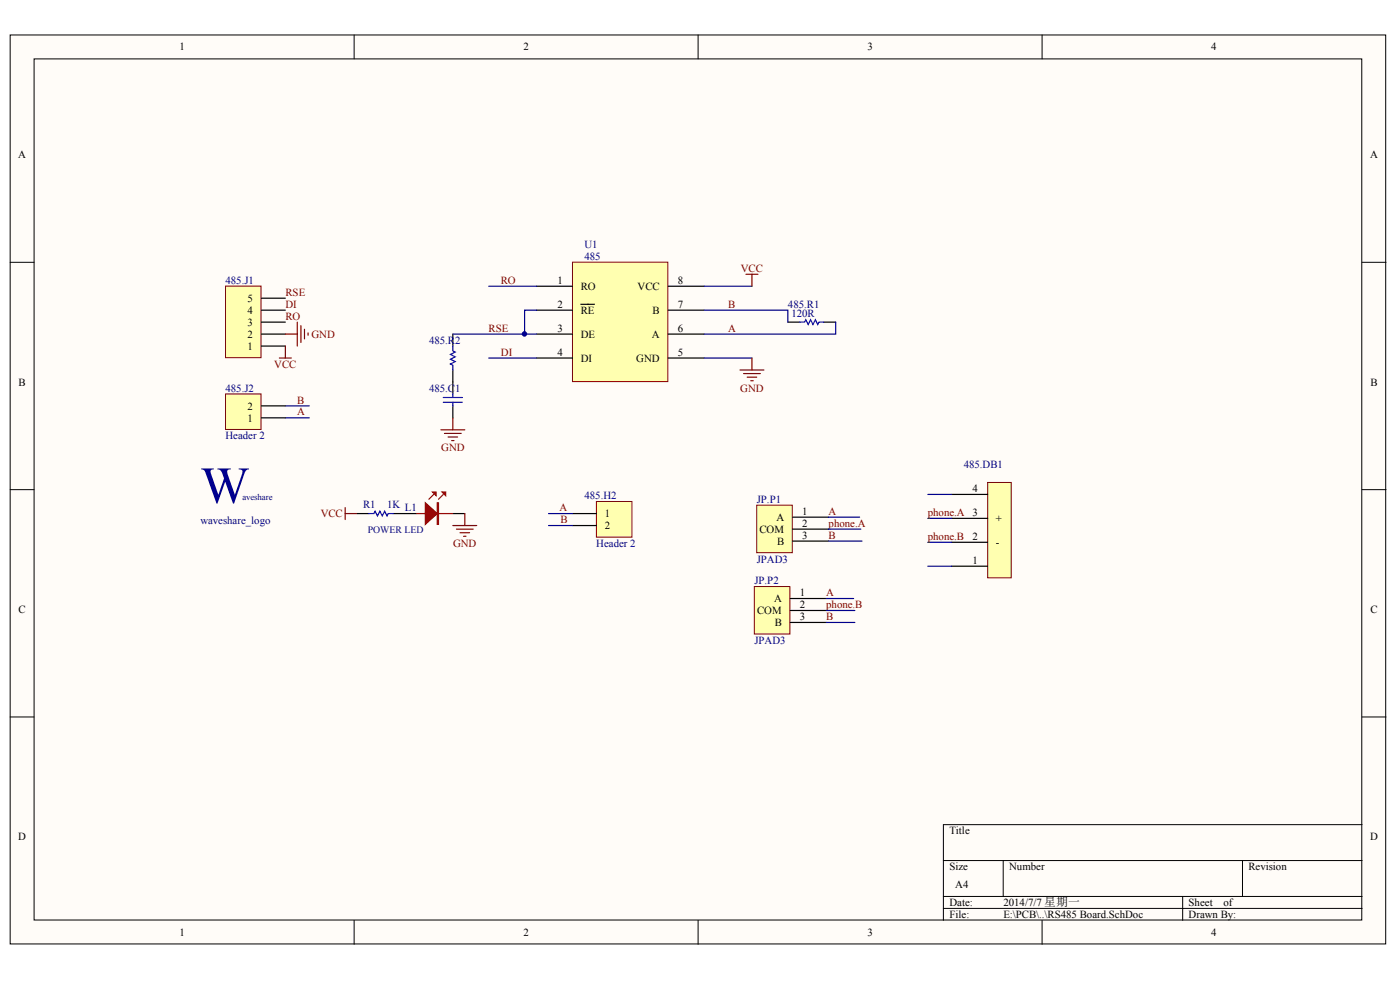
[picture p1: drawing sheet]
<svg xmlns="http://www.w3.org/2000/svg" width="291mm" height="204mm" viewBox="0 0 291 204" stroke-linecap="round" stroke-linejoin="round" font-family="sans-serif">
<g fill="#fffcf8" stroke="#000" stroke-width=".21">
<path d="M2.1 7.3h286v188.9h-286z"/>
<path d="M7.1 12.2h276v179h-276z"/>
</g>
<g fill="none" stroke="#000" stroke-width=".21">
<path d="M73.6 7.3v4.9M145.1 7.3v4.9M216.6 7.3v4.9M2.1 54.5h5M283.2 54.5h4.9M2.1 101.8h5M283.2 101.8h4.9M2.1 149h5M283.2 149h4.9M196.1 178.9h87.1M208.6 178.9v7.4M258.3 178.9v7.4"/>
<path d="M283.2 171.4h-87.1v19.9M73.6 191.3v5M145.1 191.3v5M196.1 186.3h87.1M196.1 188.8h87.1M216.6 191.3v5M245.9 186.3v5"/>
</g>
<path d="M119 54.5h19.8v24.8h-19.8z" fill="#ffffb0" stroke="#800000" stroke-width=".21"/>
<path d="M111.6 59.5h7.4M138.9 59.5h7.5M111.6 64.5h7.4M111.6 69.4h7.4M111.6 74.4h7.4M120.8 63.3h2.8M138.9 64.5h7.5M138.9 69.4h7.5M138.9 74.4h7.5" fill="none" stroke="#000" stroke-width=".25"/>
<path d="M46.9 59.5h7.4v14.8h-7.4z" fill="#ffffb0" stroke="#800000" stroke-width=".21"/>
<path d="M54.3 71.9h5M54.3 69.4h5M54.3 67h5M54.3 64.5h5M54.3 62h5M163.8 67h2.5M171.2 67h2.5" fill="none" stroke="#000" stroke-width=".25"/>
<path d="M166.3 67h1l.2-.5 .5 1 .5-1 .5 1 .5-1 .5 1 .2-.5h1" fill="none" stroke="#00f" stroke-width=".25"/>
<path d="M205.3 100.3h4.9v19.8h-4.9z" fill="#ffffb0" stroke="#800000" stroke-width=".21"/>
<path d="M94.1 69.4v2.5M94.1 76.9v5M94.1 84.4v2.5M197.9 117.7h7.4M197.9 112.7h7.4M197.9 107.7h7.4M197.9 102.8h7.4" fill="none" stroke="#000" stroke-width=".25"/>
<path d="M101.6 59.5h10M146.4 59.5h9.9M101.6 74.4h10M146.4 64.5h17.4v2.5M146.4 74.4h9.9M173.7 67v2.4h-27.3M59.3 84.4h5M59.3 86.9h5M192.9 102.8h5M192.9 107.7h5M192.9 112.7h5M192.9 117.7h5" fill="none" stroke="#000080" stroke-width=".25"/>
<g fill="none" stroke="#800000" stroke-width=".25">
<path d="M155.1 57h2.5M156.3 57v2.5M58.1 74.4h2.5M59.3 69.4h2.5M59.3 71.9v2.5M61.8 67v4.9M62.6 67.7v3.5M63.3 68.4v2M64 69.2v.5M153.8 76.9h5M154.6 77.7h3.5M155.3 78.4h2"/>
<path d="M156.1 79.1h.5M156.3 74.4v2.5M91.7 89.3h4.9M92.4 90.1h3.5M93.1 90.8h2M93.9 91.6h.5M94.1 86.9v2.4"/>
</g>
<path d="M94.1 71.9v1l.5 .3-1 .5 1 .5-1 .5 1 .5-1 .5 .5 .2v1M92.1 83.6h4M92.1 82.6h4M94.1 81.9v.7M94.1 83.6v.8" fill="none" stroke="#00f" stroke-width=".25"/>
<path d="M46.9 81.9h7.4v7.4h-7.4z" fill="#ffffb0" stroke="#800000" stroke-width=".21"/>
<path d="M54.3 86.9h5M54.3 84.4h5" fill="none" stroke="#000" stroke-width=".25"/>
<path d="M111.6 64.5h-2.5v4.9" fill="none" stroke="#000080" stroke-width=".25"/>
<circle cx="109" cy="69.4" r=".46" fill="#000080" stroke="#000080" stroke-width=".21"/>
<path d="M124 104.2h7.4v7.4h-7.4z" fill="#ffffb0" stroke="#800000" stroke-width=".21"/>
<path d="M74.2 106.7h2.5M81.7 106.7h5M94.1 106.7h2.5M119 106.7h5M119 109.2h5" fill="none" stroke="#000" stroke-width=".25"/>
<path d="M94.1 69.4h17.5M114 106.7h5M114 109.2h5" fill="none" stroke="#000080" stroke-width=".25"/>
<path d="M86.7 106.7h7.4M90.2 102.8l-1 1M92.1 102.8l-.9 1" fill="none" stroke="#bf0000" stroke-width=".25"/>
<g fill="#bf0000" stroke="#bf0000" stroke-width=".25">
<path d="M88.4 104.5l2.5 2.2-2.5 2.3z"/>
<path d="M91.9 102.3h.7v.7z"/>
<path d="M89.9 102.3h.8v.7z"/>
<path d="M90.9 104.5h.3v4.5h-.3z" fill-rule="evenodd"/>
</g>
<path d="M71.8 105.5v2.5M71.8 106.7h2.4M94.1 109.2h5M94.9 110h3.5M95.6 110.7h2M96.4 111.5h.5M96.6 106.7v2.5" fill="none" stroke="#800000" stroke-width=".25"/>
<path d="M76.7 106.7h1l.3-.4 .5 .9 .5-.9 .5 .9 .5-.9 .5 .9 .2-.5h1" fill="none" stroke="#00f" stroke-width=".25"/>
<path d="M157.3 105h7.4v9.9h-7.4z" fill="#ffffb0" stroke="#800000" stroke-width=".21"/>
<path d="M164.8 107.5h7.4M164.8 110h7.4M164.8 112.5h7.4" fill="none" stroke="#000" stroke-width=".25"/>
<path d="M156.8 121.9h7.4v9.9h-7.4z" fill="#ffffb0" stroke="#800000" stroke-width=".21"/>
<path d="M164.3 124.4h7.4M164.3 126.9h7.4M164.3 129.4h7.4" fill="none" stroke="#000" stroke-width=".25"/>
<path d="M172.2 112.5h7M172.2 110h6.8M172.2 107.5h6.5M171.7 124.4h5.8M171.7 129.4h6M171.7 126.9h6" fill="none" stroke="#000080" stroke-width=".25"/>
<text font-size="10.8" fill="#000080" x="41.7" y="104.5">W</text>
<g font-size="2.3">
<text x="37.3" y="10.5">1</text>
<text x="108.8" y="10.5">2</text>
<text x="180.4" y="10.5">3</text>
<text x="251.8" y="10.5">4</text>
<text x="3.8" y="32.9">A</text>
<text x="284.8" y="32.9">A</text>
<text x="115.9" y="59">1</text>
<text x="140.9" y="59">8</text>
<text x="51.5" y="65.2">4</text>
<text x="51.5" y="62.8">5</text>
<text x="115.9" y="64">2</text>
<text x="120.7" y="60.2">RO</text>
<text x="120.7" y="65.2">RE</text>
<text x="132.6" y="60.2">VCC</text>
<text x="135.7" y="65.2">B</text>
<text x="140.9" y="64">7</text>
<text x="51.5" y="70.2">2</text>
<text x="51.5" y="67.7">3</text>
<text x="115.9" y="69">3</text>
<text x="120.7" y="70.2">DE</text>
<text x="135.5" y="70.2">A</text>
<text x="140.9" y="69">6</text>
<text x="51.5" y="72.7">1</text>
<text x="115.9" y="74">4</text>
<text x="120.7" y="75.2">DI</text>
<text x="132.3" y="75.2">GND</text>
<text x="140.9" y="74">5</text>
<text x="3.9" y="80.2">B</text>
<text x="284.9" y="80.2">B</text>
<text x="51.5" y="87.6">1</text>
<text x="51.5" y="85.2">2</text>
<text x="125.7" y="107.5">1</text>
<text x="166.8" y="107">1</text>
<text x="202.2" y="107.3">3</text>
<text x="202.2" y="102.3">4</text>
<text x="125.7" y="110">2</text>
<text x="157.9" y="110.8">COM</text>
<text x="161.4" y="108.2">A</text>
<text x="161.6" y="113.2">B</text>
<text x="166.8" y="109.5">2</text>
<text x="166.8" y="112">3</text>
<text x="202.2" y="112.2">2</text>
<text x="207" y="113.4">-</text>
<text x="207" y="108.5">+</text>
<text x="202.2" y="117.2">1</text>
<text x="160.9" y="125.2">A</text>
<text x="166.3" y="123.9">1</text>
<text x="3.9" y="127.4">C</text>
<text x="157.4" y="127.7">COM</text>
<text x="161.1" y="130.1">B</text>
<text x="166.3" y="126.4">2</text>
<text x="166.3" y="128.9">3</text>
<text x="284.9" y="127.4">C</text>
<text x="197.4" y="173.4">Title</text>
<text x="3.8" y="174.7">D</text>
<text x="284.8" y="174.7">D</text>
<text x="197.4" y="180.9">Size</text>
<text x="198.6" y="184.6">A4</text>
<text x="209.8" y="180.9">Number</text>
<text x="259.6" y="180.9">Revision</text>
<text x="197.4" y="188.3">Date:</text>
<text x="197.4" y="190.8">File:</text>
<text x="208.6" y="188.3">2014/7/7 星期一</text>
<text x="208.6" y="190.8">E:\PCB\..\RS485 Board.SchDoc</text>
<text x="247.1" y="188.3">Sheet</text>
<text x="247.1" y="190.8">Drawn By:</text>
<text x="254.4" y="188.3">of</text>
<text x="37.3" y="194.5">1</text>
<text x="108.8" y="194.5">2</text>
<text x="180.4" y="194.5">3</text>
<text x="251.8" y="194.5">4</text>
</g>
<g font-size="2.3" fill="#000080">
<text x="121.5" y="51.6">U1</text>
<text x="46.9" y="59">485.J1</text>
<text x="121.5" y="54">485</text>
<text x="163.8" y="64">485.R1</text>
<text x="164.5" y="65.9">120R</text>
<text x="89.2" y="71.4">485.R</text>
<text x="94.6" y="71.4">2</text>
<text x="46.9" y="81.4">485.J2</text>
<text x="89.2" y="81.4">485.C</text>
<text x="94.6" y="81.4">1</text>
<text x="46.9" y="91.3">Header 2</text>
<text x="200.3" y="97.3">485.DB1</text>
<text x="75.5" y="105.5">R1</text>
<text x="80.5" y="105.5">1K</text>
<text x="84.2" y="106.3">L1</text>
<text x="121.5" y="103.8">485.H2</text>
<text x="157.3" y="104.5">JP.P1</text>
<text x="41.7" y="108.9">waveshare_logo</text>
<text x="124" y="113.7">Header 2</text>
<text x="157.3" y="117">JPAD3</text>
<text x="156.8" y="121.5">JP.P2</text>
<text x="156.8" y="133.9">JPAD3</text>
</g>
<g font-size="2.3" fill="#800000">
<text x="104.1" y="59">RO</text>
<text x="154" y="56.5">VCC</text>
<text x="59.3" y="64">DI</text>
<text x="59.3" y="61.5">RSE</text>
<text x="151.4" y="64">B</text>
<text x="59.3" y="66.5">RO</text>
<text x="64.8" y="70.2">GND</text>
<text x="101.6" y="69">RSE</text>
<text x="151.4" y="69">A</text>
<text x="57" y="76.4">VCC</text>
<text x="104.1" y="74">DI</text>
<text x="61.8" y="83.9">B</text>
<text x="153.9" y="81.4">GND</text>
<text x="61.8" y="86.3">A</text>
<text x="91.7" y="93.8">GND</text>
<text x="66.7" y="107.5">VCC</text>
<text x="116.3" y="106.3">A</text>
<text x="172.3" y="107">A</text>
<text x="192.9" y="107.3">phone.A</text>
<text x="94.2" y="113.7">GND</text>
<text x="116.5" y="108.7">B</text>
<text x="172.3" y="109.5">phone.A</text>
<text x="172.3" y="112">B</text>
<text x="192.9" y="112.2">phone.B</text>
<text x="171.8" y="123.9">A</text>
<text x="171.8" y="126.4">phone.B</text>
<text x="171.8" y="128.9">B</text>
</g>
<text font-size="2" fill="#0c0087" x="76.5" y="110.8">POWER LED</text>
<text font-size="1.8" fill="#000080" x="50.4" y="103.9">aveshare</text>
</svg>
